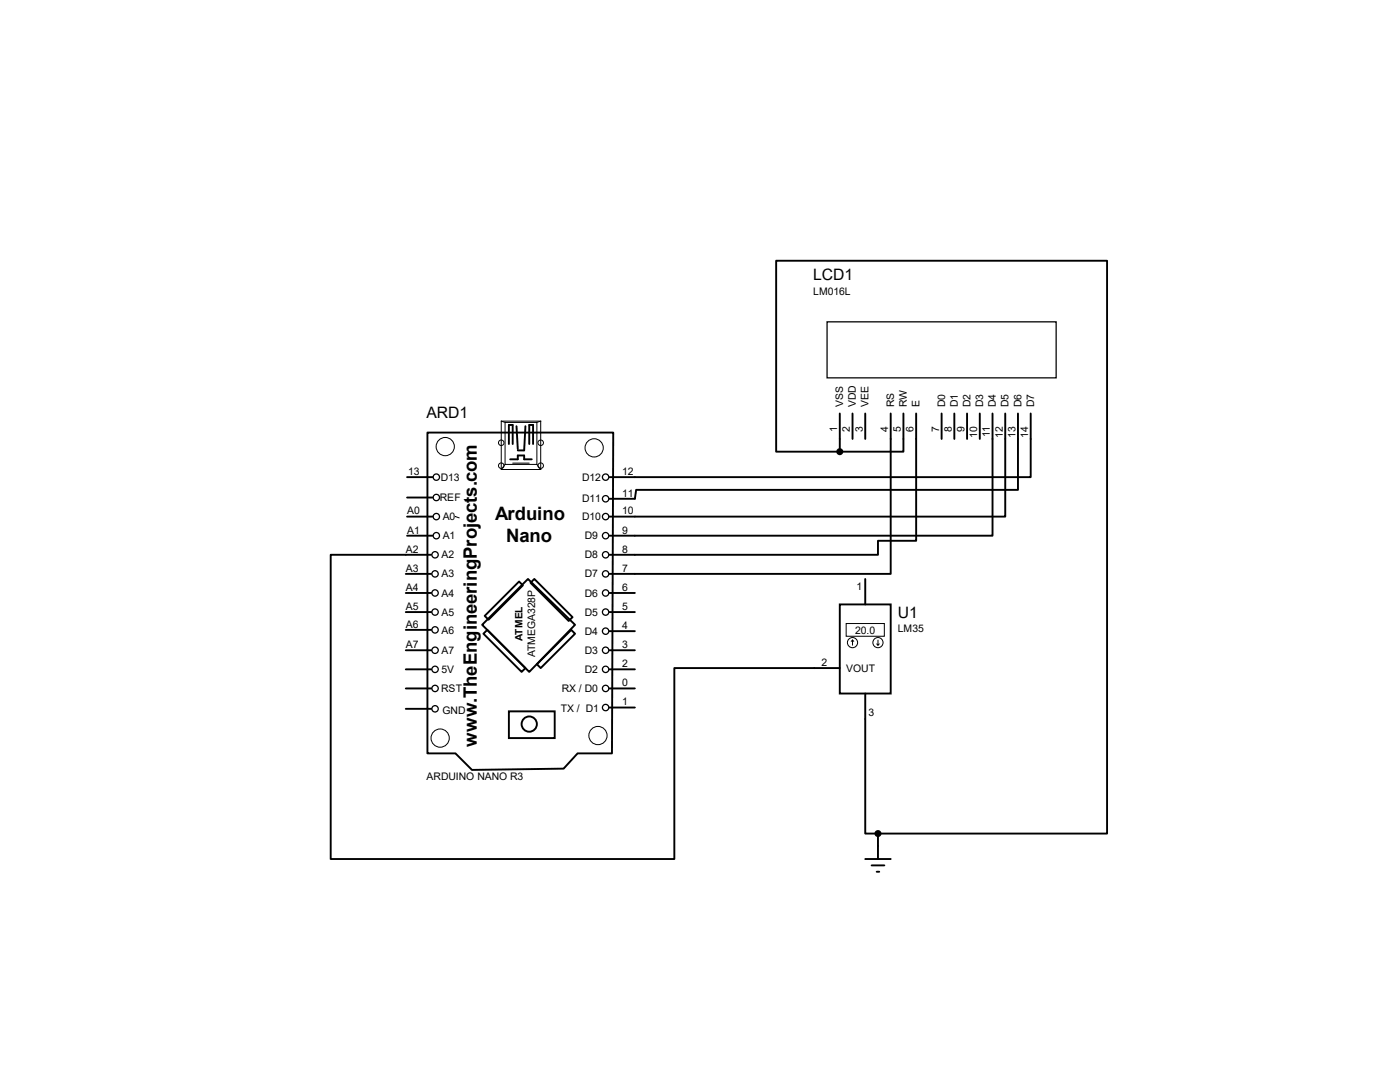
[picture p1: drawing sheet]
<svg xmlns="http://www.w3.org/2000/svg" width="279mm" height="216mm" viewBox="0 0 279 216" stroke-linecap="round" stroke-linejoin="round" font-family="sans-serif">
<g fill="none" stroke="#000" stroke-width=".38">
<path d="M81.2 95.2h5.1M81.2 99.3h5.1M85.3 86.3h37.1l-.3 64h-6.8l-2.8 3.1-18.3 .2-3.3-3.3h-5.6zM101.6 88.6v-3.8h.7v3.8M101.8 91.7h1.5v-.8h1.3v.8h1.5M103.1 85l.2 4.6M104.9 85l-.3 4.9h-1.3M105.6 88.6v-3.8h.8v3.8M167.6 90.1h-12.7v-38.1h66v114.3h-45.7M167.6 82.5v7.6M170.1 82.5v5.1M172.7 82.5v5.1"/>
<path d="M177.8 82.5v32h-56.2M180.3 82.5v7.6h-12.7M182.8 82.5v25.4h-7.6v2.8h-53.6M187.9 82.5v5.1M190.5 82.5v5.1M193 82.5v5.1M195.5 82.5v5.1M198.1 82.5v24.4h-76.5M200.6 82.5v20.6h-79M203.2 82.5v15.2h-76.2l-.3 1.8h-5.1M205.7 82.5v12.7h-84.1M81 118.3h5.1"/>
<path d="M81 114.5h5.1M81.2 106.9h5.1M81.2 103.1h5.1M86.1 110.7h-20.1v60.7h68.6v-38.1h33M103.6 116l.8 .8-6.9 6.9-.8-.8zM105.4 115.5l9.4 9.2-9.2 9.4-9.4-9.4zM105.9 116.3l.7-.8 7.7 7.6-.8 .8zM121.6 118.3h5.1M172.7 115.5v5.1M81 137.4h5.1M81 133.6h5.1M81 129.8h5.1"/>
<path d="M81 122.1h5.1M81 125.7h5.1M97.2 125.7l7.7 7.6-.8 .8-7.6-7.7zM107.1 132.5l6.9-6.8 .8 .7-6.9 6.9zM121.6 137.4h5.1M121.6 133.6h5.1M121.6 129.8h5.1M121.6 125.9h5.1M121.6 122.1h5.1M167.6 120.6h10.2v17.8h-10.2zM172.7 138.4v27.9h2.5M81 141.4h5.1"/>
<path d="M101.6 141.9h9.1v5.4h-9.1zM121.6 141.2h5.1M172.7 171.4h5.1M173.9 172.7h2.6M175 173.9h.5M175.2 166.3v5.1"/>
<circle cx="105.6" cy="144.5" r="1.52"/>
</g>
<g fill="none" stroke="#000" stroke-width=".2">
<path d="M100 84h7.9v9.7h-7.9zM100.1 84l.7 .3M100.8 84.3h6.3v8.4h-6.3zM100.8 92.7l-.8 1M102.3 92.4h3.3M107.1 92.7l.8 1M107.9 84l-.8 .3M90.9 103.1l.8 .2M168.9 124.4h7.6v2.6h-7.6zM170.1 127.7l.3 .3M170.1 127.7l-.2 .3M170.1 127.7v1"/>
<path d="M175 128.5l.2 .2M175.2 127.7v1M175.5 128.5l-.3 .2"/>
<circle cx="88.9" cy="89.1" r="1.82"/>
<circle cx="100" cy="88.3" r=".55"/>
<circle cx="100" cy="92.9" r=".55"/>
<circle cx="107.9" cy="92.9" r=".55"/>
<circle cx="107.9" cy="88.3" r=".55"/>
<circle cx="118.6" cy="89.4" r="1.82"/>
<circle cx="170.1" cy="128.2" r="1.02"/>
<circle cx="175.2" cy="128.2" r="1.02"/>
<circle cx="87.8" cy="147.3" r="1.82"/>
<circle cx="119.3" cy="146.8" r="1.82"/>
</g>
<g fill="none" stroke="#000" stroke-width=".25">
<path d="M165.1 64.2h45.7v11.2h-45.7z"/>
<circle cx="87.1" cy="99.3" r=".64"/>
<circle cx="87.1" cy="95.2" r=".64"/>
<circle cx="120.9" cy="95.2" r=".64"/>
<circle cx="120.9" cy="99.5" r=".64"/>
<circle cx="86.8" cy="118.3" r=".64"/>
<circle cx="86.8" cy="114.5" r=".64"/>
<circle cx="86.8" cy="110.7" r=".64"/>
<circle cx="87.1" cy="103.1" r=".64"/>
<circle cx="87.1" cy="106.9" r=".64"/>
<circle cx="120.9" cy="114.5" r=".64"/>
<circle cx="120.9" cy="118.3" r=".64"/>
<circle cx="120.9" cy="106.9" r=".64"/>
<circle cx="120.9" cy="103.1" r=".64"/>
<circle cx="120.9" cy="110.7" r=".64"/>
<circle cx="86.8" cy="129.8" r=".64"/>
<circle cx="86.8" cy="125.7" r=".64"/>
<circle cx="86.8" cy="133.6" r=".64"/>
<circle cx="86.8" cy="122.1" r=".64"/>
<circle cx="86.8" cy="137.4" r=".64"/>
<circle cx="120.9" cy="122.1" r=".64"/>
<circle cx="120.9" cy="129.8" r=".64"/>
<circle cx="120.9" cy="133.6" r=".64"/>
<circle cx="120.9" cy="125.9" r=".64"/>
<circle cx="120.9" cy="137.4" r=".64"/>
<circle cx="86.8" cy="141.4" r=".64"/>
<circle cx="120.9" cy="141.2" r=".64"/>
</g>
<g fill="#000" stroke="#000" stroke-width=".38">
<circle cx="167.6" cy="90.1" r=".51"/>
<circle cx="175.2" cy="166.3" r=".51"/>
</g>
<g font-size="3.7">
<text x="98.8" y="103.7">Arduino</text>
<text x="101" y="108.2">Nano</text>
<text x="95.2" y="149" transform="rotate(-90 95.2 149)">www.TheEngineeringProjects.com</text>
</g>
<g font-size="3.1">
<text x="162.3" y="56">LCD1</text>
<text x="85.1" y="83.3">ARD1</text>
<text x="179.2" y="123.2">U1</text>
</g>
<g font-size="2.1">
<text x="162.3" y="58.8">LM016L</text>
<text x="168.3" y="81.2" transform="rotate(-90 168.3 81.2)">VSS</text>
<text x="170.8" y="81.2" transform="rotate(-90 170.8 81.2)">VDD</text>
<text x="173.4" y="81.2" transform="rotate(-90 173.4 81.2)">VEE</text>
<text x="178.4" y="81.2" transform="rotate(-90 178.4 81.2)">RS</text>
<text x="181" y="81.2" transform="rotate(-90 181 81.2)">RW</text>
<text x="183.5" y="81.2" transform="rotate(-90 183.5 81.2)">E</text>
<text x="188.6" y="81.2" transform="rotate(-90 188.6 81.2)">D0</text>
<text x="191.1" y="81.2" transform="rotate(-90 191.1 81.2)">D1</text>
<text x="193.7" y="81.2" transform="rotate(-90 193.7 81.2)">D2</text>
<text x="196.2" y="81.2" transform="rotate(-90 196.2 81.2)">D3</text>
<text x="198.8" y="81.2" transform="rotate(-90 198.8 81.2)">D4</text>
<text x="201.3" y="81.2" transform="rotate(-90 201.3 81.2)">D5</text>
<text x="203.8" y="81.2" transform="rotate(-90 203.8 81.2)">D6</text>
<text x="206.4" y="81.2" transform="rotate(-90 206.4 81.2)">D7</text>
<text x="167.1" y="86.2" transform="rotate(-90 167.1 86.2)">1</text>
<text x="169.6" y="86.2" transform="rotate(-90 169.6 86.2)">2</text>
<text x="172.2" y="86.2" transform="rotate(-90 172.2 86.2)">3</text>
<text x="177.3" y="86.2" transform="rotate(-90 177.3 86.2)">4</text>
<text x="179.8" y="86.2" transform="rotate(-90 179.8 86.2)">5</text>
<text x="182.3" y="86.2" transform="rotate(-90 182.3 86.2)">6</text>
<text x="187.4" y="86.2" transform="rotate(-90 187.4 86.2)">7</text>
<text x="190" y="86.2" transform="rotate(-90 190 86.2)">8</text>
<text x="192.5" y="86.2" transform="rotate(-90 192.5 86.2)">9</text>
<text x="195" y="87.4" transform="rotate(-90 195 87.4)">10</text>
<text x="197.6" y="87.2" transform="rotate(-90 197.6 87.2)">11</text>
<text x="200.1" y="87.4" transform="rotate(-90 200.1 87.4)">12</text>
<text x="202.7" y="87.4" transform="rotate(-90 202.7 87.4)">13</text>
<text x="205.2" y="87.4" transform="rotate(-90 205.2 87.4)">14</text>
<text x="81.4" y="94.8">13</text>
<text x="88" y="95.9">D13</text>
<text x="116.2" y="95.9">D12</text>
<text x="124.2" y="94.8">12</text>
<text x="87.8" y="100">REF</text>
<text x="116.2" y="100.2">D11</text>
<text x="124.2" y="99.1">11</text>
<text x="81.2" y="106.5">A1</text>
<text x="81.2" y="102.7">A0</text>
<text x="88.3" y="107.6">A1</text>
<text x="88.3" y="103.8">A0</text>
<text x="116.2" y="103.8">D10</text>
<text x="116.7" y="107.6">D9</text>
<text x="124.2" y="106.5">9</text>
<text x="124.2" y="102.7">10</text>
<text x="81" y="110.3">A2</text>
<text x="88.1" y="111.4">A2</text>
<text x="116.7" y="111.4">D8</text>
<text x="124.2" y="110.3">8</text>
<text x="81" y="117.9">A4</text>
<text x="81" y="114.1">A3</text>
<text x="88.1" y="119">A4</text>
<text x="88.1" y="115.2">A3</text>
<text x="116.7" y="115.2">D7</text>
<text x="116.7" y="119">D6</text>
<text x="124.2" y="117.9">6</text>
<text x="124.2" y="114.1">7</text>
<text x="170.9" y="117.6">1</text>
<text x="81" y="121.7">A5</text>
<text x="81" y="125.3">A6</text>
<text x="88.1" y="122.9">A5</text>
<text x="116.7" y="122.9">D5</text>
<text x="124.2" y="125.5">4</text>
<text x="124.2" y="121.7">5</text>
<text x="81" y="129.3">A7</text>
<text x="88.1" y="130.5">A7</text>
<text x="88.1" y="126.4">A6</text>
<text x="106.8" y="131.2" transform="rotate(-90 106.8 131.2)">ATMEGA328P</text>
<text x="116.7" y="126.7">D4</text>
<text x="116.7" y="130.5">D3</text>
<text x="124.2" y="129.3">3</text>
<text x="170.6" y="126.4">20.0</text>
<text x="179.2" y="126.1">LM35</text>
<text x="88.1" y="134.3">5V</text>
<text x="116.7" y="134.3">D2</text>
<text x="124.2" y="136.9">0</text>
<text x="124.2" y="133.1">2</text>
<text x="163.9" y="132.9">2</text>
<text x="168.9" y="134">VOUT</text>
<text x="88.1" y="138.1">RST</text>
<text x="88.3" y="142.4">GND</text>
<text x="111.9" y="142.2">TX / D1</text>
<text x="112.1" y="138.1">RX / D0</text>
<text x="124.2" y="140.8">1</text>
<text x="173.3" y="142.8">3</text>
<text x="85.1" y="155.7">ARDUINO NANO R3</text>
</g>
<text font-size="2" x="104.3" y="127.8" transform="rotate(-90 104.3 127.8)">ATMEL</text>
</svg>
